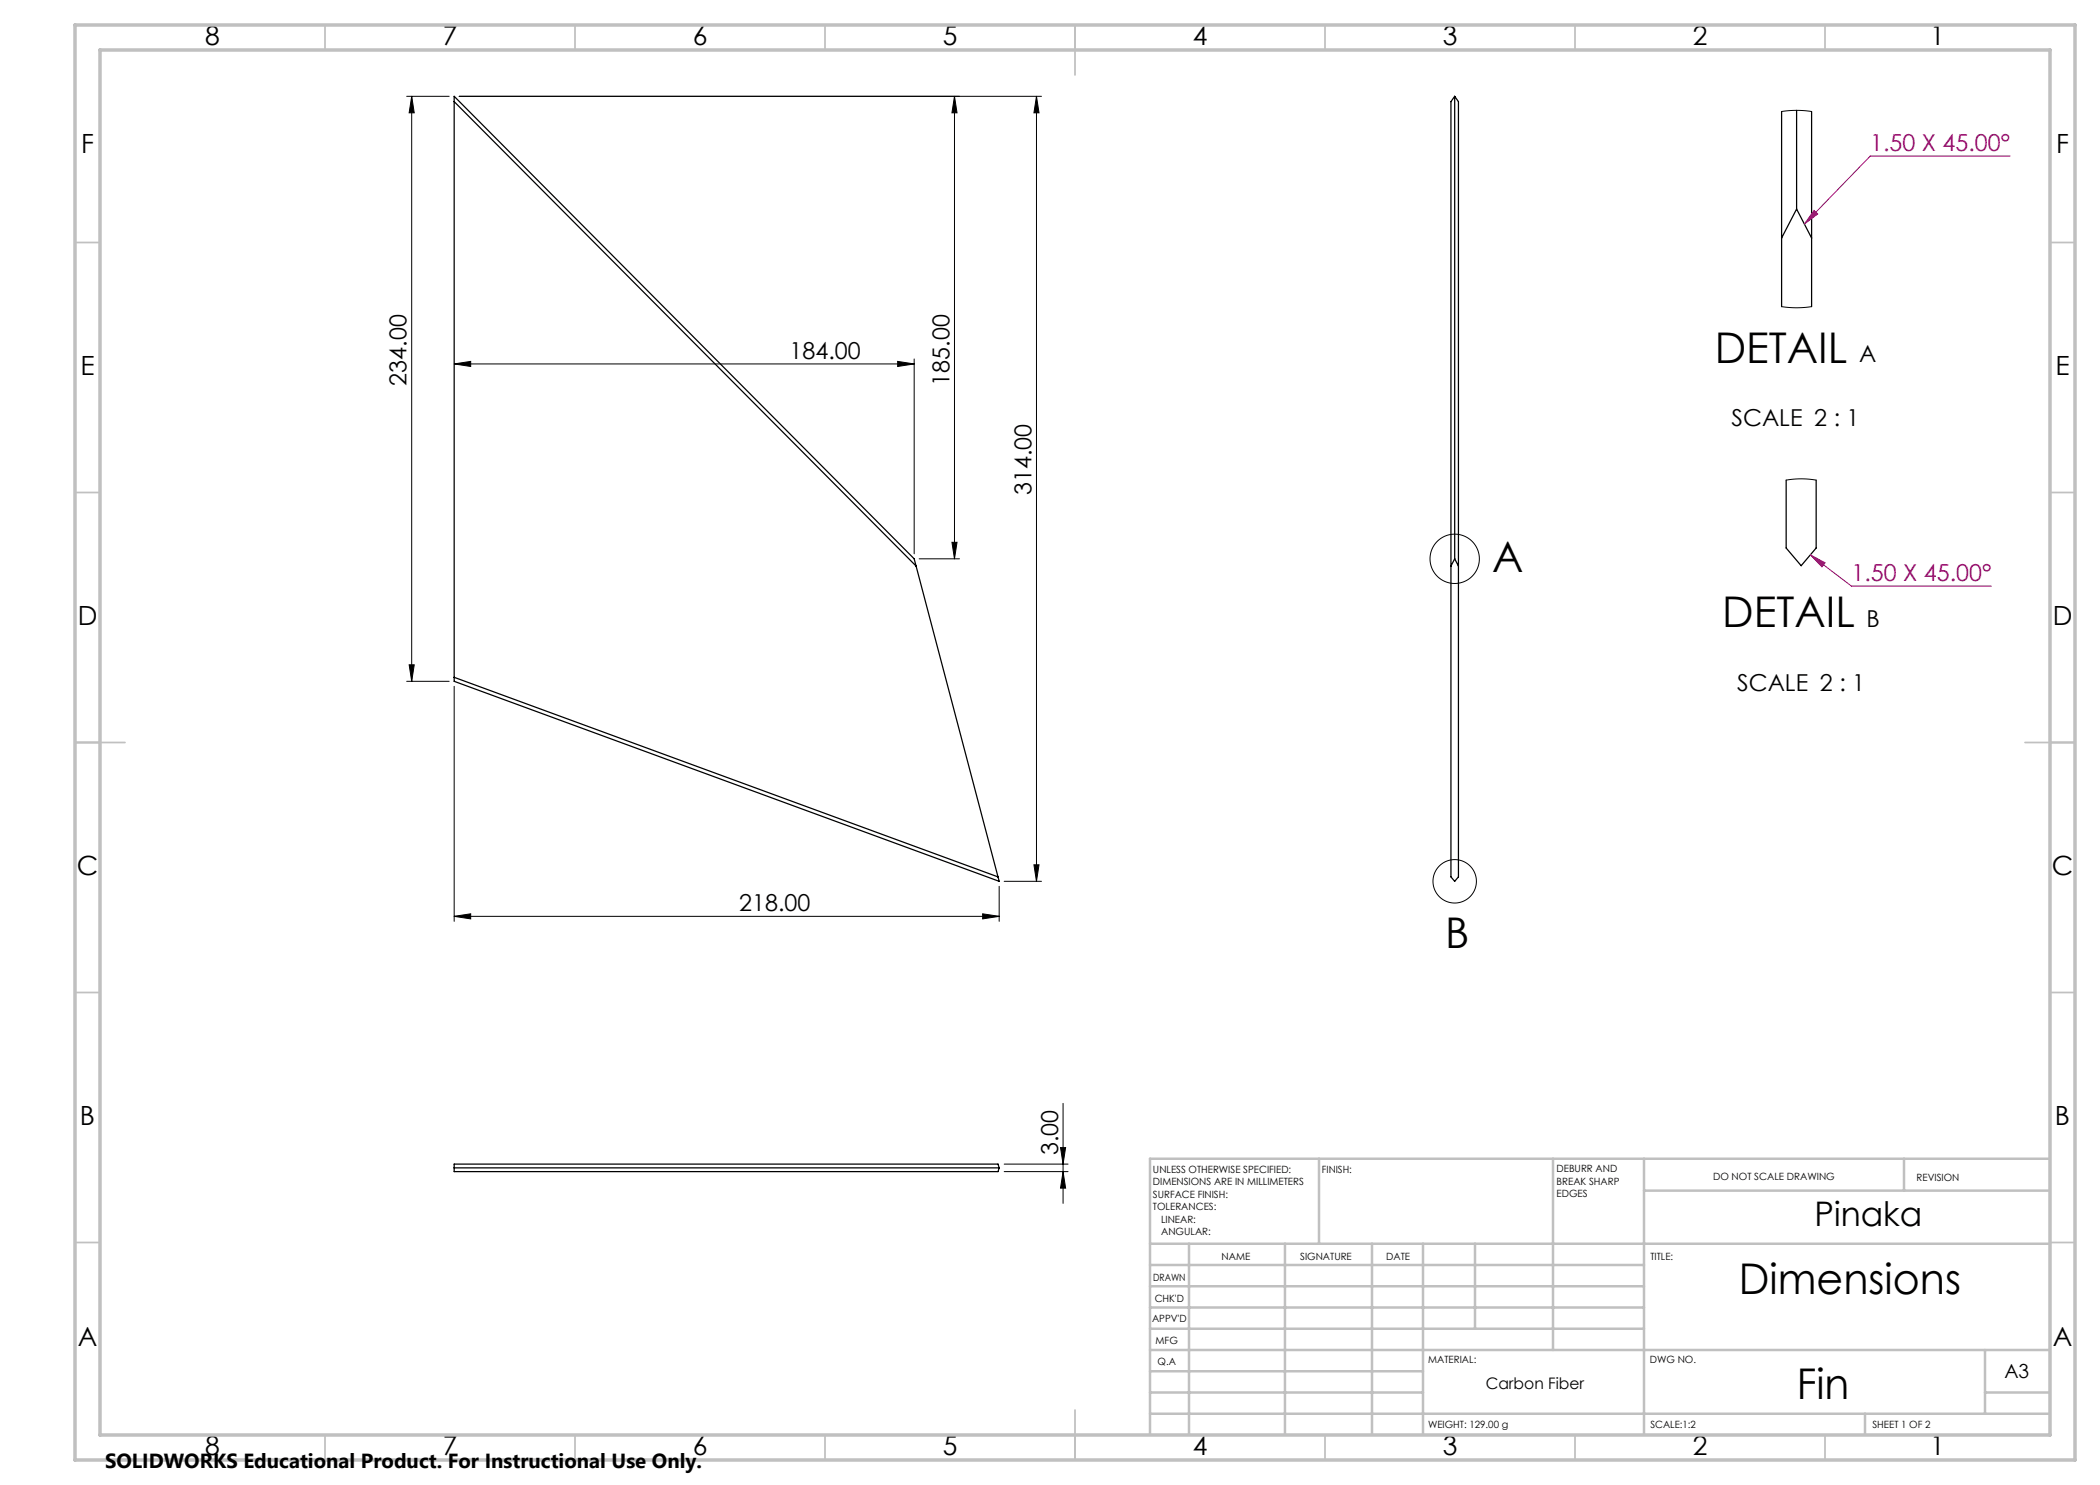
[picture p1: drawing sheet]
<svg xmlns="http://www.w3.org/2000/svg" width="420mm" height="297mm" viewBox="0 0 420 297" stroke-linecap="round" stroke-linejoin="round" font-family="sans-serif">
<g fill="none" stroke="#000" stroke-width=".25">
<path d="M290.9 19.3l.8 1v155.1l-.8 .9-.7-.9v-155.1zM290.9 19.3v92.5M90.8 20.3l92.4 92.9M356.3 22.3v39M359.3 22.1v19.7M362.3 22.3v39M359.3 41.8l-3 5.8M359.3 41.8l3 5.8M357.2 96v13.6l3 3.5 3-3.5v-13.6M183.2 113.2l-.4-1.4-92-92.5v117l109 40-.2-.9M183.2 113.2l16.4 62.2M290.9 111.8l-.7 1.4"/>
<path d="M290.9 111.8l.8 1.4M90.8 135.5l108.8 39.9M90.8 232.8h108.8l.2 .8-.2 .7h-108.8zM90.8 233.6h109"/>
</g>
<g fill="none" stroke="#000" stroke-width=".2">
<path d="M81.3 19.3h8.5M82.3 19.3v117M82.3 19.3l.5 3.3h-1zM91.8 19.3h116.5M190.9 19.3v92.5M190.9 19.3l.5 3.3h-1zM207.3 19.3l.5 3.3h-1zM207.3 19.3v157M356.3 22.3l3-.2 3 .2M90.8 72.8l3.3-.5v1zM90.8 72.8h92M179.5 72.3l3.3 .5-3.3 .5z"/>
<path d="M182.8 71.8v39M356.3 61.3l3 .3 3-.3M357.2 96l3-.2 3 .2M183.8 111.8h8.1M190.4 108.5h1l-.5 3.3zM81.3 136.3h8.5M81.8 133h1l-.5 3.3zM90.8 137.3v47M199.8 177.3v7M200.8 176.3h7.5M206.8 173h1l-.5 3.3zM90.8 183.3l3.3-.5v1z"/>
<path d="M90.8 183.3h109M196.5 182.8l3.3 .5-3.3 .5zM200.8 234.3h12.8M200.8 232.8h12.8M212.1 229.5h1l-.5 3.3zM212.6 234.3l.5 3.3h-1zM212.6 220.7v20"/>
<circle cx="290.9" cy="111.8" r="4.9"/>
<circle cx="290.9" cy="176.3" r="4.3"/>
</g>
<path d="M402 31.2h-28l-13.1 13.6M362.8 42.1l.7 .7-2.6 2zM362.1 111l2.9 1.6-.6 .8zM362.1 111l8.2 6.2h28" fill="none" stroke="#a0006e" stroke-width=".2"/>
<g fill="none" stroke="#c0c0c0" stroke-width=".35">
<path d="M65 5v5M115 5v5M165 5v5M215 5v10M265 5v5M315 5v5M365 5v5M15 48.5h5M410 48.5h5M15 98.5h5M410 98.5h5M15 148.5h10"/>
<path d="M405 148.5h10M15 198.5h5M410 198.5h5M15 248.5h5M410 248.5h5M65 287v5M115 287v5M165 287v5M215 282v10M265 287v5M315 287v5M365 287v5"/>
</g>
<g fill="none" stroke="#c0c0c0" stroke-width=".5">
<path d="M263.8 231.8v17M310.6 231.8v38.2M328.8 231.8v55.2M328.8 238.1h81.2M380.8 231.8v6.3M410 231.8h-180v55.2M230 248.8h180M230 257.3h98.8M230 253h98.8M237.8 248.8v38.2M257 248.8v38.2M274.4 248.8v38.2"/>
<path d="M284.6 248.8v38.2M295 248.8v17M230 265.8h98.8M230 261.5h98.8M230 278.5h54.6M230 274.3h54.6M230 270h180M397 278.5h13M397 270v12.8M230 282.8h180M373 282.8v4.2"/>
</g>
<path d="M15 5h400v287h-400zM20 10h390v277h-390z" fill="none" stroke="#c0c0c0" stroke-width=".7"/>
<g fill="#000">
<path d="M190.9 19.3l.5 3.3h-1zM190.4 108.5h1l-.5 3.3z"/>
<path d="M179.5 72.3l3.3 .5-3.3 .5zM90.8 72.8l3.3-.5v1z"/>
<path d="M81.8 133h1l-.5 3.3zM82.3 19.3l.5 3.3h-1z"/>
<path d="M206.8 173h1l-.5 3.3zM207.3 19.3l.5 3.3h-1zM212.6 234.3l.5 3.3h-1zM212.1 229.5h1l-.5 3.3z"/>
<path d="M196.5 182.8l3.3 .5-3.3 .5zM90.8 183.3l3.3-.5v1z"/>
</g>
<path d="M362.8 42.1l.7 .7-2.6 2zM362.1 111l2.9 1.6-.6 .8z" fill="#a0006e"/>
<g font-size="8.5">
<text x="342.9" y="72.5">DETAIL</text>
<text x="298.5" y="114.4">A</text>
<text x="344.5" y="125.5">DETAIL</text>
<text x="289" y="189.7">B</text>
<text x="347.8" y="258.8">Dimensions</text>
<text x="359.3" y="279.7">Fin</text>
</g>
<text font-size="6.8" x="362.9" y="245.2">Pinaka</text>
<g font-size="5.3">
<text x="41" y="8.9">8</text>
<text x="88.5" y="8.9">7</text>
<text x="138.5" y="8.9">6</text>
<text x="188.5" y="8.9">5</text>
<text x="238.5" y="8.9">4</text>
<text x="288.5" y="8.9">3</text>
<text x="338.5" y="8.9">2</text>
<text x="386" y="8.9">1</text>
<text x="16.2" y="30.7">F</text>
<text x="411.2" y="30.7">F</text>
<text x="16.1" y="74.9">E</text>
<text x="411.1" y="74.9">E</text>
<text x="15.5" y="124.9">D</text>
<text x="410.5" y="124.9">D</text>
<text x="15.4" y="174.9">C</text>
<text x="410.4" y="174.9">C</text>
<text x="16" y="224.9">B</text>
<text x="411" y="224.9">B</text>
<text x="15.5" y="269.2">A</text>
<text x="410.5" y="269.2">A</text>
<text x="41" y="290.9">8</text>
<text x="88.5" y="290.9">7</text>
<text x="138.5" y="290.9">6</text>
<text x="188.5" y="290.9">5</text>
<text x="238.5" y="290.9">4</text>
<text x="288.5" y="290.9">3</text>
<text x="338.5" y="290.9">2</text>
<text x="386" y="290.9">1</text>
</g>
<g font-size="4.7" fill="#a0006e">
<text x="374" y="30.2">1.50 X 45.00°</text>
<text x="370.3" y="116.2">1.50 X 45.00°</text>
</g>
<g font-size="4.7">
<text x="157.9" y="71.8">184.00</text>
<text x="81.3" y="77.1" transform="rotate(-90 81.3 77.1)">234.00</text>
<text x="189.9" y="77.1" transform="rotate(-90 189.9 77.1)">185.00</text>
<text x="371.8" y="72.5">A</text>
<text x="346.3" y="85.2">SCALE 2 : 1</text>
<text x="206.3" y="99" transform="rotate(-90 206.3 99)">314.00</text>
<text x="373.3" y="125.5">B</text>
<text x="347.4" y="138.2">SCALE 2 : 1</text>
<text x="147.9" y="182.3">218.00</text>
<text x="211.6" y="231" transform="rotate(-90 211.6 231)">3.00</text>
</g>
<text font-size="4.1" x="21" y="293.7">SOLIDWORKS Educational Product. For Instructional Use Only.</text>
<text font-size="3.9" x="400.9" y="275.5">A3</text>
<text font-size="3.2" x="297.2" y="277.9">Carbon Fiber</text>
<g font-size="2">
<text x="230.6" y="234.6">UNLESS OTHERWISE SPECIFIED:</text>
<text x="230.6" y="237.1">DIMENSIONS ARE IN MILLIMETERS</text>
<text x="230.6" y="239.6">SURFACE FINISH:</text>
<text x="264.4" y="234.6">FINISH:</text>
<text x="311.3" y="234.5">DEBURR AND</text>
<text x="311.3" y="237">BREAK SHARP</text>
<text x="311.3" y="239.5">EDGES</text>
<text x="342.6" y="236">DO NOT SCALE DRAWING</text>
<text x="383.3" y="236.2">REVISION</text>
<text x="230.6" y="242.1">TOLERANCES:</text>
<text x="232.2" y="244.6">LINEAR:</text>
<text x="232.2" y="247.1">ANGULAR:</text>
<text x="244.3" y="252">NAME</text>
<text x="260" y="251.9">SIGNATURE</text>
<text x="277.2" y="251.9">DATE</text>
<text x="330.1" y="251.9">TITLE:</text>
<text x="230.6" y="256.1">DRAWN</text>
<text x="230.9" y="260.3">CHK'D</text>
<text x="230.4" y="264.4">APPV'D</text>
<text x="231.1" y="268.8">MFG</text>
<text x="231.5" y="273">Q.A</text>
<text x="285.6" y="272.5">MATERIAL:</text>
<text x="330" y="272.5">DWG NO.</text>
<text x="285.6" y="285.5">WEIGHT: 129.00 g</text>
<text x="330.1" y="285.6">SCALE:1:2</text>
<text x="374.5" y="285.6">SHEET 1 OF 2</text>
</g>
</svg>
